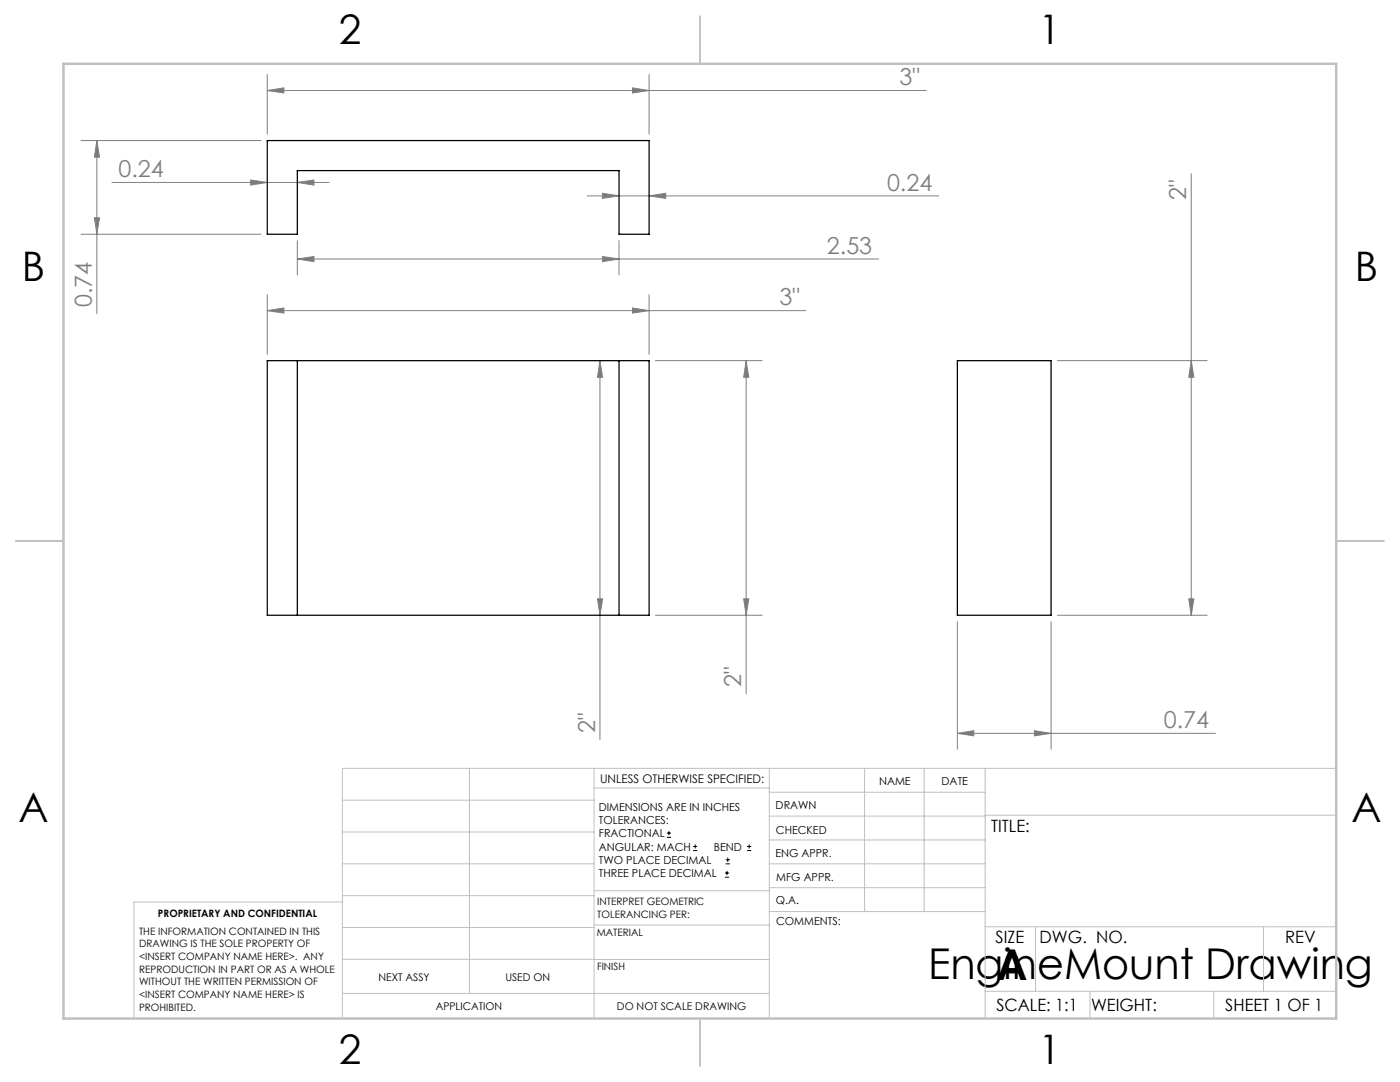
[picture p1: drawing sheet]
<svg xmlns="http://www.w3.org/2000/svg" width="279mm" height="216mm" viewBox="0 0 279 216" stroke-linecap="round" stroke-linejoin="round" font-family="sans-serif">
<g fill="none" stroke="#000" stroke-width=".2">
<path d="M133.1 167.1h.8M133.1 166.2h.8M133.5 165.8v.9M138.3 169.7h.8M138.3 168.9h.8M138.7 168.5v.8M144.7 175h.8M144.7 174.2h.8M144.8 172.4h.9M144.8 171.6h.9M145.1 173.8v.8M145.2 171.1v.9"/>
<path d="M149.1 169.7h.8M149.1 168.9h.8M149.5 168.5v.8"/>
</g>
<g fill="none" stroke="#808080" stroke-width=".2">
<path d="M53.3 18.1l3.4-.6v1.1zM53.3 14.9v11.9M53.3 18.1h131.6M126.2 17.5l3.3 .6-3.3 .5zM129.5 14.9v11.9M16.2 28h35.9M19.3 28v34.6M19.3 28l.6 3.4h-1.1zM22.3 36.4h43.4M50 35.9l3.3 .5-3.3 .5zM59.3 36.4l3.4-.5v1zM117.2 39.1h70.2"/>
<path d="M120.2 38.6l3.3 .5-3.3 .5zM129.5 39.1l3.4-.5v1zM237.7 34.7v88.1M16.2 46.7h35.9M18.8 43.5h1.1l-.6 3.2zM53.3 58.8v11.9M59.3 51.7l3.4-.5v1zM59.3 48v6.9M59.3 51.7h116.1M120.2 51.2l3.3 .5-3.3 .5zM123.5 48v6.9M129.5 58.8v11.9"/>
<path d="M53.3 62l3.4-.5v1zM53.3 62h107.5M119.7 72v75.6M119.7 72l.6 3.3h-1.1zM126.2 61.5l3.3 .5-3.3 .5zM130.8 72h21.3M148.9 72v66.4M148.9 72l.5 3.3h-1zM211 72h29.9M237.7 72l.6 3.3h-1.1zM119.2 119.5h1.1l-.6 3.3zM148.4 119.5h1l-.5 3.3z"/>
<path d="M237.2 119.5h1.1l-.6 3.3zM130.8 122.8h21.3M191.1 124v25.5M209.8 124v25.5M211 122.8h29.9M191.1 146.3l3.2-.5v1zM191.1 146.3h51.5M206.4 145.8l3.4 .5-3.4 .5z"/>
</g>
<g fill="none" stroke="#c0c0c0" stroke-width=".2">
<path d="M68.3 159.7h50.3M93.7 153.3v44.9M118.6 153.3v49.9M118.6 157.2h34.9M153.5 153.3v49.9M153.5 158.1h43.1M172.5 153.3v28.6M184.4 153.3v28.6M196.6 153.3v49.9M266.7 153.3h-198.4v49.9M68.3 178.7h50.3M68.3 172.4h50.3"/>
<path d="M68.3 166h50.3M68.3 180h-41.6v23.2M118.6 177.7h35M153.5 167.6h43.1M153.5 162.8h43.1M153.5 172.4h43.1M153.5 177.1h43.1M196.6 162.7h70.1M68.3 198.2h85.2M68.3 191.4l85.2 .1M68.3 185.1h50.3M118.6 184.6h35"/>
<path d="M153.6 181.9h43M196.6 197.8h70.1M196.6 184.9h70.1M206.7 184.9v12.9M217.5 197.8v5.4M242.2 197.8v5.4M252.2 184.9v12.9"/>
</g>
<path d="M139.7 3.2v9.5M3.1 107.9h9.6M266.7 107.9h9.5M139.7 203.2v9.6" fill="none" stroke="#c0c0c0" stroke-width=".25"/>
<path d="M12.7 12.7h254v190.5h-254z" fill="none" stroke="#c0c0c0" stroke-width=".5"/>
<g fill="#808080">
<path d="M129.5 39.1l3.4-.5v1zM120.2 38.6l3.3 .5-3.3 .5z"/>
<path d="M53.3 62l3.4-.5v1zM126.2 61.5l3.3 .5-3.3 .5zM191.1 146.3l3.2-.5v1zM206.4 145.8l3.4 .5-3.4 .5zM59.3 51.7l3.4-.5v1zM120.2 51.2l3.3 .5-3.3 .5zM53.3 18.1l3.4-.6v1.1zM126.2 17.5l3.3 .6-3.3 .5zM50 35.9l3.3 .5-3.3 .5zM59.3 36.4l3.4-.5v1z"/>
<path d="M148.9 72l.5 3.3h-1zM148.4 119.5h1l-.5 3.3zM119.7 72l.6 3.3h-1.1zM119.2 119.5h1.1l-.6 3.3zM237.7 72l.6 3.3h-1.1zM237.2 119.5h1.1l-.6 3.3zM19.3 28l.6 3.4h-1.1zM18.8 43.5h1.1l-.6 3.2z"/>
</g>
<path d="M53.3 28h76.2v18.7h-6v-12.7h-64.2v12.7h-6zM53.3 72h76.2v50.8h-76.2zM59.3 72v50.8M123.5 72v50.8M191.1 72h18.7v50.8h-18.7z" fill="none" stroke="#000" stroke-width=".25"/>
<g font-size="8.5">
<text x="185.2" y="195.4">EngineMount Drawing</text>
<text x="198.9" y="195.5">A</text>
</g>
<g font-size="8.1">
<text x="67.6" y="8.9">2</text>
<text x="207.3" y="8.9">1</text>
<text x="4.4" y="56.2">B</text>
<text x="270.4" y="56.2">B</text>
<text x="3.7" y="164.1">A</text>
<text x="269.7" y="164.1">A</text>
<text x="67.6" y="212.4">2</text>
<text x="207.3" y="212.4">1</text>
</g>
<g font-size="4.7" fill="#808080">
<text x="179.5" y="17">3&quot;</text>
<text x="23.6" y="35.4">0.24</text>
<text x="177" y="38">0.24</text>
<text x="236.8" y="40" transform="rotate(-90 236.8 40)">2&quot;</text>
<text x="165" y="50.7">2.53</text>
<text x="18.3" y="61.3" transform="rotate(-90 18.3 61.3)">0.74</text>
<text x="155.5" y="60.9">3&quot;</text>
<text x="147.9" y="137.1" transform="rotate(-90 147.9 137.1)">2&quot;</text>
<text x="118.7" y="146.3" transform="rotate(-90 118.7 146.3)">2&quot;</text>
<text x="232.3" y="145.3">0.74</text>
</g>
<g font-size="3.4">
<text x="197.8" y="166">TITLE:</text>
<text x="198.7" y="188.1">SIZE</text>
<text x="207.5" y="188.1">DWG. NO.</text>
<text x="256.5" y="188.2">REV</text>
<text x="198.8" y="201.7">SCALE: 1:1</text>
<text x="217.7" y="201.8">WEIGHT:</text>
<text x="244.5" y="201.7">SHEET 1 OF 1</text>
</g>
<text font-size="2.4" x="119.8" y="156.2">UNLESS OTHERWISE SPECIFIED:</text>
<g font-size="2.2">
<text x="119.5" y="161.8">DIMENSIONS ARE IN INCHES</text>
<text x="154.8" y="161.4">DRAWN</text>
<text x="175.4" y="156.6">NAME</text>
<text x="187.9" y="156.7">DATE</text>
<text x="119.5" y="164.4">TOLERANCES:</text>
<text x="119.5" y="167.1">FRACTIONAL</text>
<text x="154.9" y="166.3">CHECKED</text>
<text x="119.5" y="169.7">ANGULAR: MACH</text>
<text x="119.5" y="172.4">TWO PLACE DECIMAL</text>
<text x="142.5" y="169.7">BEND</text>
<text x="154.8" y="171">ENG APPR.</text>
<text x="119.5" y="175">THREE PLACE DECIMAL</text>
<text x="154.9" y="175.7">MFG APPR.</text>
<text x="154.9" y="180.4">Q.A.</text>
<text x="154.9" y="184.6">COMMENTS:</text>
</g>
<g font-size="2.1">
<text x="75.5" y="195.7">NEXT ASSY</text>
<text x="100.9" y="195.7">USED ON</text>
<text x="86.9" y="201.5">APPLICATION</text>
<text x="123.1" y="201.6">DO NOT SCALE DRAWING</text>
</g>
<g font-size="2">
<text x="31.5" y="182.9">PROPRIETARY AND CONFIDENTIAL</text>
<text x="119.2" y="180.6">INTERPRET GEOMETRIC</text>
<text x="119.2" y="183.1">TOLERANCING PER:</text>
<text x="27.8" y="186.5">THE INFORMATION CONTAINED IN THIS</text>
<text x="27.8" y="189">DRAWING IS THE SOLE PROPERTY OF</text>
<text x="27.8" y="191.6">&lt;INSERT COMPANY NAME HERE&gt;. ANY</text>
<text x="119.1" y="186.7">MATERIAL</text>
<text x="27.8" y="194.1">REPRODUCTION IN PART OR AS A WHOLE</text>
<text x="27.8" y="196.6">WITHOUT THE WRITTEN PERMISSION OF</text>
<text x="119.1" y="193.5">FINISH</text>
<text x="27.8" y="199.1">&lt;INSERT COMPANY NAME HERE&gt; IS</text>
<text x="27.8" y="201.7">PROHIBITED.</text>
</g>
</svg>
